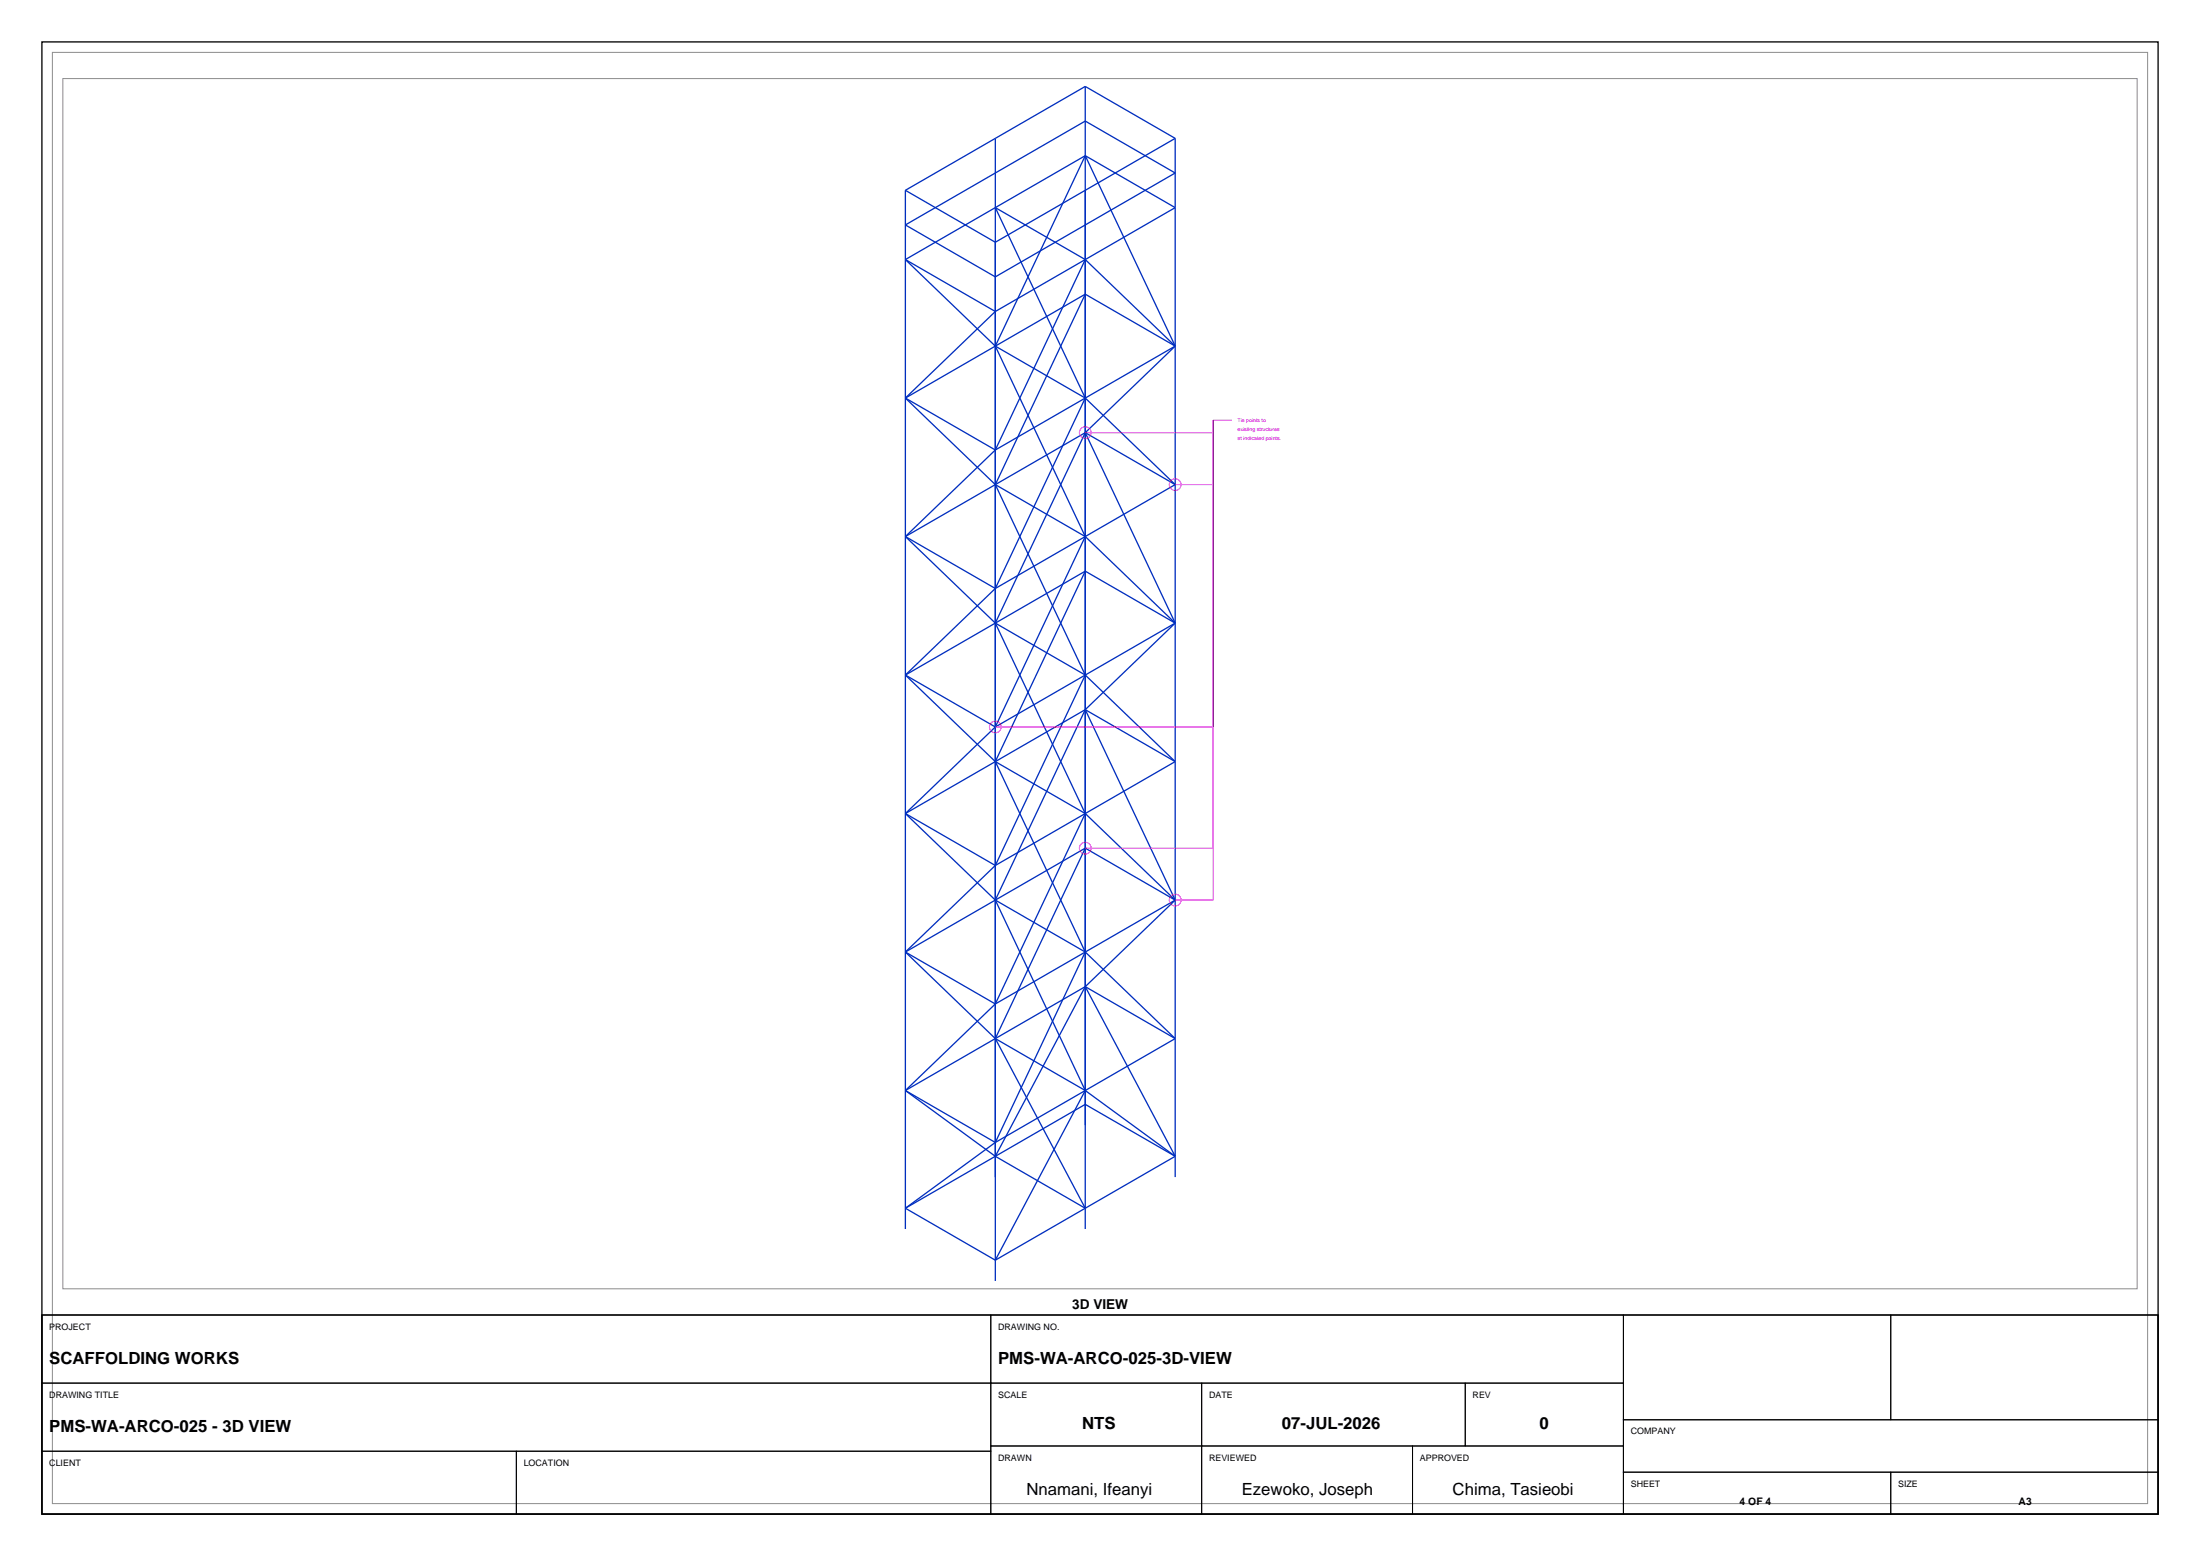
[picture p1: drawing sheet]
<svg xmlns="http://www.w3.org/2000/svg" width="420mm" height="297mm" viewBox="0 0 420 297" stroke-linecap="round" stroke-linejoin="round" font-family="sans-serif">
<path d="M8 8h404v281h-404zM8 251h404v38h-404z" fill="none" stroke="#000" stroke-width=".25"/>
<path d="M10 10h400v277h-400zM12 15h396v231h-396z" fill="none" stroke="#8c8c8c" stroke-width=".19"/>
<g fill="none" stroke="#002ebf" stroke-width=".25">
<path d="M207.2 16.5v218.1M207.2 16.5l17.2 9.9M207.2 16.5l-17.2 9.9M172.8 36.3v198.3M190 26.4v218.1M190 39.6l-17.2 9.9M190 39.6l17.2 9.9M190 26.4l-17.2 9.9M190 39.6l17.2 36.4M207.2 29.7l17.2 9.9-34.4 19.9M207.2 29.7l-17.2 9.9M207.2 29.7l17.2 36.4"/>
<path d="M207.2 29.7l-17.2 36.4M224.4 26.4v198.3M224.4 26.4l-34.4 19.8-17.2-9.9M172.8 49.5l17.2 10M172.8 42.9l34.4-19.8 17.2 9.9-34.4 19.8zM172.8 49.5l17.2 16.6M190 59.5l-17.2 16.5M207.2 49.5l-17.2 36.4M207.2 49.5l17.2 16.6M207.2 56.2l17.2 9.9M207.2 56.2l-17.2 9.9M207.2 56.2l-17.2 36.3"/>
<path d="M172.8 76l17.2 9.9M172.8 76l17.2 16.5M190 66.1l-17.2 9.9M190 66.1l17.2 9.9M190 66.1l17.2 36.3M207.2 76l-17.2 36.3M207.2 76l17.2 16.5M224.4 66.1l-34.4 19.8M224.4 66.1l-17.2 16.5M190 92.5l17.2 9.9M190 85.9l-17.2 16.5M190 92.5l17.2 36.3"/>
<path d="M207.2 82.6l17.2 9.9M207.2 82.6l-34.4 19.8M207.2 82.6l17.2 36.3M207.2 82.6l-17.2 36.3M224.4 92.5l-17.2 9.9M172.8 102.4l17.2 9.9M172.8 102.4l17.2 16.5M190 118.9l-17.2 9.9M190 118.9l17.2 9.9M190 118.9l17.2 36.4M190 112.3l-17.2 16.5M207.2 102.4l-17.2 9.9"/>
<path d="M207.2 102.4l-17.2 36.4M207.2 102.4l17.2 16.5M207.2 109l17.2 9.9M207.2 109l-17.2 9.9M207.2 109l-17.2 36.4M224.4 118.9l-17.2 9.9M224.4 118.9l-17.2 16.6M172.8 128.8l17.2 10M172.8 128.8l17.2 16.6M190 138.8l-17.2 16.5M207.2 128.8l-17.2 10M207.2 128.8l-17.2 36.4"/>
<path d="M207.2 128.8l17.2 16.6M207.2 135.5l17.2 9.9M207.2 135.5l-17.2 9.9M207.2 135.5l17.2 36.3M207.2 135.5l-17.2 36.3M172.8 155.3l17.2 9.9M172.8 155.3l17.2 16.5M190 145.4l-17.2 9.9M190 145.4l17.2 9.9M190 145.4l17.2 36.3M207.2 155.3l-17.2 9.9M207.2 155.3l-17.2 36.3"/>
<path d="M207.2 155.3l17.2 16.5M224.4 145.4l-17.2 9.9M190 171.8l-17.2 9.9M190 171.8l17.2 9.9M190 171.8l17.2 36.4M190 165.2l-17.2 16.5M207.2 161.9l17.2 9.9M207.2 161.9l-17.2 9.9M207.2 161.9l-17.2 36.3M224.4 171.8l-17.2 9.9M224.4 171.8l-17.2 16.5M172.8 181.7l17.2 9.9"/>
<path d="M172.8 181.7l17.2 16.5M190 198.2l-17.2 10M190 198.2l17.2 10M190 191.6l-17.2 16.6M190 198.2l17.2 32.4M207.2 181.7l-17.2 9.9M207.2 181.7l-17.2 36.4M207.2 181.7l17.2 16.5M207.2 188.3l17.2 9.9M207.2 188.3l-17.2 9.9M207.2 188.3l17.2 32.4M207.2 188.3l-17.2 32.4"/>
<path d="M224.4 198.2l-17.2 10M172.8 208.2l17.2 9.9M172.8 208.2l17.2 12.5M190 218.1l-17.2 12.5M207.2 208.2l-17.2 9.9M207.2 208.2l-17.2 32.3M207.2 208.2l17.2 12.5M172.8 230.6l17.2 9.9M190 220.7l-17.2 9.9M190 220.7l17.2 9.9M207.2 230.6l-17.2 9.9M224.4 220.7l-17.2 9.9"/>
<path d="M224.4 220.7l-17.2-9.9-17.2 9.9"/>
</g>
<g fill="none" stroke="#d900d9" stroke-width=".19">
<path d="M207.2 82.6h24.4M224.4 92.5h7.2M235.2 80.2h-3.6v91.6h-7.2M190 138.8h41.6M207.2 161.9h24.4"/>
<circle cx="207.2" cy="82.6" r="1.12"/>
<circle cx="224.4" cy="92.5" r="1.12"/>
<circle cx="190" cy="138.8" r="1.12"/>
<circle cx="207.2" cy="161.9" r="1.12"/>
<circle cx="224.4" cy="171.8" r="1.12"/>
</g>
<g fill="none" stroke="#000" stroke-width=".19">
<path d="M8 251h181.2v13h-181.2zM189.2 251h120.7v13h-120.7zM309.9 251h51.1v20h-51.1zM361 251h51v20h-51zM8 264h181.2v13h-181.2zM8 277h90.6v12h-90.6zM98.6 277h90.6v12h-90.6zM189.2 264h40.2v12h-40.2zM189.2 276h40.2v13h-40.2zM229.4 264h50.3v12h-50.3zM229.4 276h40.3v13h-40.3zM269.7 276h40.2v13h-40.2z"/>
<path d="M279.7 264h30.2v12h-30.2zM309.9 271h102.1v10h-102.1zM309.9 281h51.1v8h-51.1zM361 281h51v8h-51z"/>
</g>
<g font-size="3.2">
<text x="9.4" y="260.3">SCAFFOLDING WORKS</text>
<text x="190.6" y="260.3">PMS-WA-ARCO-025-3D-VIEW</text>
<text x="9.4" y="273.3">PMS-WA-ARCO-025 - 3D VIEW</text>
<text x="206.6" y="272.8">NTS</text>
<text x="244.7" y="272.8">07-JUL-2026</text>
<text x="293.9" y="272.8">0</text>
<text x="196" y="285.4">Nnamani, Ifeanyi</text>
<text x="237.1" y="285.4">Ezewoko, Joseph</text>
<text x="277.3" y="285.4">Chima, Tasieobi</text>
</g>
<text font-size="2.6" x="204.7" y="249.8">3D VIEW</text>
<g font-size="2">
<text x="332.1" y="287.2">4 OF 4</text>
<text x="385.4" y="287.2">A3</text>
</g>
<g font-size="1.7">
<text x="9.4" y="253.8">PROJECT</text>
<text x="190.6" y="253.8">DRAWING NO.</text>
<text x="9.4" y="266.8">DRAWING TITLE</text>
<text x="190.6" y="266.8">SCALE</text>
<text x="230.8" y="266.8">DATE</text>
<text x="281.1" y="266.8">REV</text>
<text x="311.3" y="273.8">COMPANY</text>
<text x="9.4" y="279.8">CLIENT</text>
<text x="100" y="279.8">LOCATION</text>
<text x="190.6" y="278.8">DRAWN</text>
<text x="230.8" y="278.8">REVIEWED</text>
<text x="271.1" y="278.8">APPROVED</text>
<text x="311.3" y="283.8">SHEET</text>
<text x="362.4" y="283.8">SIZE</text>
</g>
<g font-size="1" fill="#d900d9">
<text x="236.3" y="80.6">Tie points to</text>
<text x="236.3" y="82.3">existing structures</text>
<text x="236.3" y="84">at indicated points.</text>
</g>
</svg>
